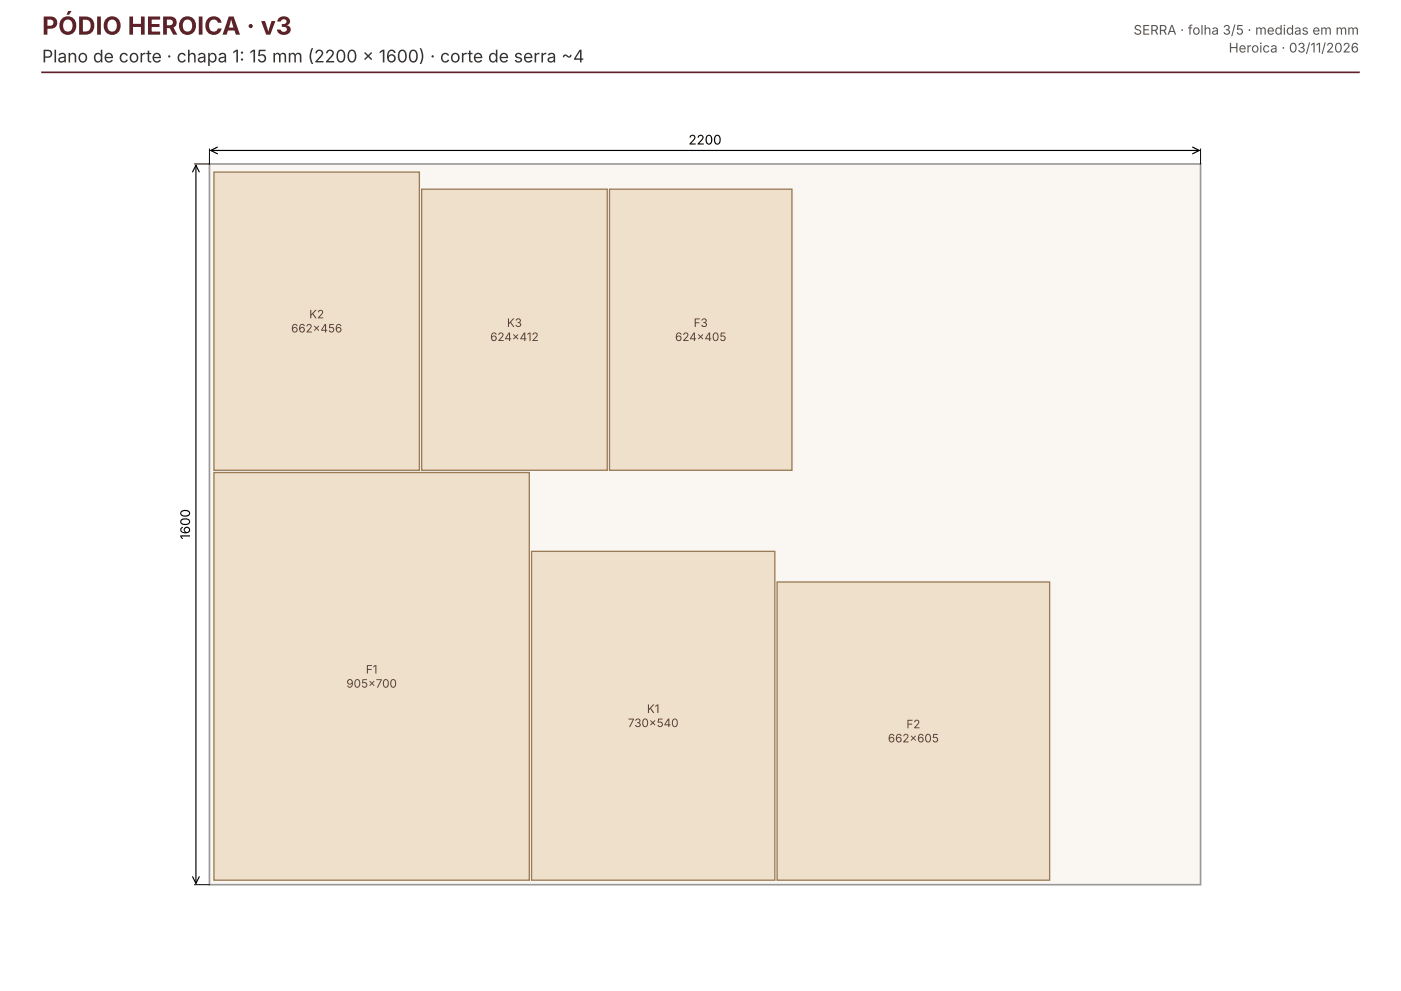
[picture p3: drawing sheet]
<svg xmlns="http://www.w3.org/2000/svg" width="297mm" height="210mm" viewBox="0 0 297 210" stroke-linecap="round" stroke-linejoin="round" font-family="sans-serif">
<path d="M44.4 34.8h210v152.7h-210z" fill="#faf7f2" stroke="#999" stroke-width=".35"/>
<g fill="#efe0cc" stroke="#9b7b55" stroke-width=".28">
<path d="M45.3 100.2h66.9v86.4h-66.9z"/>
<path d="M112.7 116.9h51.5v69.7h-51.5z"/>
<path d="M164.7 123.4h57.8v63.2h-57.8z"/>
<path d="M45.3 36.5h43.6v63.2h-43.6z"/>
<path d="M89.4 40.1h39.3v59.6h-39.3z"/>
<path d="M129.2 40.1h38.6v59.6h-38.6z"/>
</g>
<path d="M44.4 31.6v3.2h-3.2M254.4 31.6v3.2M41.2 187.5h3.2" fill="none" stroke="#000" stroke-width=".21"/>
<path d="M40.8 36.4l.7-1.4 .7 1.4M41.5 35v152.2M44.7 31.9h209.5M46.1 31.2l-1.4 .7 1.4 .7M252.8 31.2l1.4 .7-1.4 .7M40.8 185.8l.7 1.4 .7-1.4" fill="none" stroke="#000" stroke-width=".25"/>
<path d="M8.9 15.3h279.1" fill="none" stroke="#5e2129" stroke-width=".35"/>
<text font-size="5.3" fill="#5e2129" x="8.9" y="7.4">PÓDIO HEROICA · v3</text>
<text font-size="3.7" fill="#333" x="8.9" y="13.2">Plano de corte · chapa 1: 15 mm (2200 × 1600) · corte de serra ~4</text>
<g font-size="2.8" fill="#555">
<text x="240.2" y="7.4">SERRA · folha 3/5 · medidas em mm</text>
<text x="260.4" y="11.1">Heroica · 03/11/2026</text>
</g>
<g font-size="2.8">
<text x="145.9" y="30.6">2200</text>
<text x="40.3" y="114.4" transform="rotate(-90 40.3 114.4)">1600</text>
</g>
<g font-size="2.5" fill="#5a4630">
<text x="61.7" y="70.5">662×456</text>
<text x="65.5" y="67.5">K2</text>
<text x="107.4" y="69.3">K3</text>
<text x="147" y="69.3">F3</text>
<text x="103.9" y="72.3">624×412</text>
<text x="143.1" y="72.3">624×405</text>
<text x="77.5" y="142.8">F1</text>
<text x="73.4" y="145.8">905×700</text>
<text x="133.1" y="154.1">730×540</text>
<text x="137.1" y="151.1">K1</text>
<text x="192.1" y="154.4">F2</text>
<text x="188.2" y="157.4">662×605</text>
</g>
</svg>
